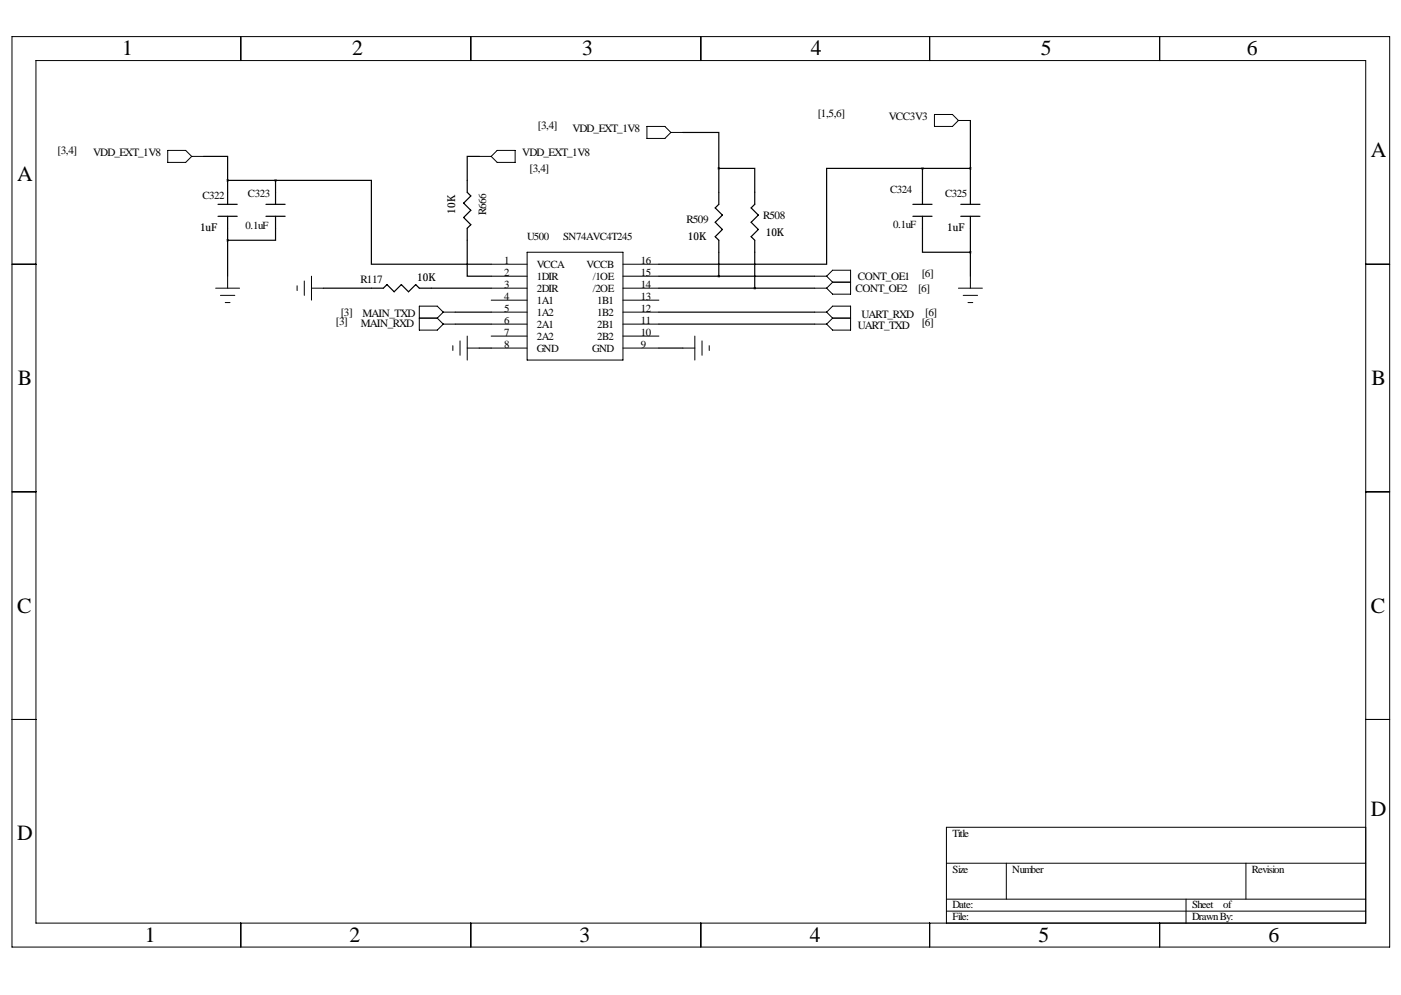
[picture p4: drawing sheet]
<svg xmlns="http://www.w3.org/2000/svg" width="297mm" height="211mm" viewBox="0 0 297 211" stroke-linecap="round" stroke-linejoin="round" font-family="sans-serif">
<g fill="none" stroke="#000" stroke-width=".21">
<path d="M2.5 7.8h292.1v193h-292.1zM7.6 12.8h282v182.9h-282zM51.1 7.8v5M99.8 7.8v5M148.6 7.8v5M197.1 7.8v5M245.9 7.8v5M35.6 31.9h3.8l1.2 1.3-1.2 1.2h-3.8zM40.6 33.2h2.6M101.6 33.2h2.5M105.4 31.9h3.8v2.5h-3.8l-1.3-1.2zM137.2 26.8h3.8l1.2 1.3-1.2 1.3h-3.8z"/>
<path d="M142.2 28.1h2.6M198.1 24.3h3.8l1.3 1.2-1.3 1.3h-3.8zM203.2 25.5h2.5M2.5 56h5.1M48.3 58.6v2.5M64.5 59.6v3M66 58.6v5M104.1 56h7.7M104.1 58.6h7.7M111.8 53.5h20.3v22.8h-20.3zM132.1 56h7.6M132.1 58.6h7.6"/>
<path d="M172.7 58.6h2.6M175.3 58.6l1.2-1.3h3.8v5.1h-3.8l-1.2-1.3M175.3 58.6l1.2 1.2M176.5 59.8h3.8M176.5 59.8l-1.2 1.3M205.7 58.6v2.5M289.6 56h5M45.7 61.1h5.1M46.7 62.6h3.1M47.8 64.1h1M63 60.6v1M66 61.1h2.6"/>
<path d="M88.9 67.5h3.8M92.7 67.5l1.3 1.2M94 66.2h2.5M94 68.7h2.5M94 66.2l-1.3-1.3h-3.8v5.1h3.8l1.3-1.3M94 66.2l-1.3 1.3M96 73.3v1M97.5 72.3v3M99.1 73.8h2.5M99.1 71.3v5M104.1 61.1h7.7M104.1 63.6h7.7"/>
<path d="M104.1 66.2h7.7M104.1 68.7h7.7M104.1 71.3h7.7M104.1 73.8h7.7M132.1 61.1h7.6M132.1 63.6h7.6M132.1 66.2h7.6M132.1 68.7h7.6M132.1 71.3h7.6M132.1 73.8h7.6M144.8 73.8h2.5M147.3 71.3v5"/>
<path d="M148.8 72.3v3M150.4 73.3v1M172.7 61.1h2.6M172.7 66.2h2.6M172.7 68.7h2.6M175.3 66.2l1.2-1.3h3.8v5.1h-3.8l-1.2-1.3M175.3 66.2l1.2 1.3M176.5 67.5h3.8M176.5 67.5l-1.2 1.2M203.2 61.1h5.1M204.2 62.6h3.1M205.2 64.1h1"/>
<path d="M2.5 104.3h5.1M289.6 104.3h5M2.5 152.5h5.1M289.6 152.5h5M289.6 175.4h-88.9v20.3M51.1 195.7v5.1M99.8 195.7v5.1M148.6 195.7v5.1M197.1 195.7v5.1M200.7 193.2h88.9M200.7 190.6h88.9M200.7 183h88.9"/>
<path d="M213.4 183v7.6M245.9 195.7v5.1M251.5 190.6v5.1M264.2 183v7.6"/>
</g>
<g fill="none" stroke="#000" stroke-width=".25">
<path d="M43.2 33.2h5.1v5M48.3 38.2v5.1M48.3 38.2h10.1M58.4 38.2h20.3v17.8h25.4M58.4 38.2v5.1M101.6 33.2h-2.5v7.6l.7 .7-1.5 1.6 1.5 1.5-1.5 1.5 1.5 1.5-.7 .8v10.2h5M144.8 28.1h7.6v7.6M152.4 35.7h7.6v7.6l-.7 .8 1.5 1.5-1.5 1.5 1.5 1.6-1.5 1.5 .7 .7v10.2M152.4 35.7v7.6l-.8 .8 1.6 1.5-1.6 1.5 1.6 1.6-1.6 1.5 .8 .7v7.7M195.6 35.7h-20.3v20.3h-35.6M195.6 35.7v7.6M195.6 35.7h10.1"/>
<path d="M205.7 25.5v17.8M46.2 45.9h4.1M46.2 43.3h4.1M48.3 45.9v12.7M56.4 45.9h4.1M56.4 43.3h4.1M58.4 45.9v5h-10.1M139.7 58.6h33M193.5 45.9h4.1M193.5 43.3h4.1M195.6 45.9v7.6h10.1M203.7 45.9h4.1"/>
<path d="M203.7 43.3h4.1M205.7 45.9v12.7M68.6 61.1h12.7l.7-.8 1.6 1.6 1.5-1.6 1.5 1.6 1.5-1.6 .8 .8h15.2M96.5 68.7h7.6M96.5 66.2h7.6M101.6 73.8h2.5M139.7 61.1h33M139.7 68.7h33M139.7 66.2h33M139.7 73.8h5.1"/>
</g>
<path d="M205.7 53.5a.05 .05 0 0 0 .1 0 .05 .05 0 0 0-.1 0zM205.7 35.7a.05 .05 0 0 0 .1 0 .05 .05 0 0 0-.1 0zM48.2 38.2a.05 .05 0 0 0 .1 0 .05 .05 0 0 0-.1 0zM48.2 50.9a.05 .05 0 0 0 .1 0 .05 .05 0 0 0-.1 0z" fill="#000" stroke="#000" stroke-width=".51"/>
<g font-size="4.6">
<text x="25.9" y="11.8">1</text>
<text x="74.6" y="11.8">2</text>
<text x="123.4" y="11.8">3</text>
<text x="171.9" y="11.8">4</text>
<text x="220.7" y="11.8">5</text>
<text x="264.4" y="11.8">6</text>
<text x="290.7" y="33.4">A</text>
<text x="3.6" y="38.4">A</text>
<text x="3.8" y="81.6">B</text>
<text x="290.8" y="81.6">B</text>
<text x="3.6" y="129.9">C</text>
<text x="290.7" y="129.9">C</text>
<text x="290.7" y="173.1">D</text>
<text x="3.6" y="178.1">D</text>
<text x="30.7" y="199.7">1</text>
<text x="74.1" y="199.7">2</text>
<text x="122.9" y="199.7">3</text>
<text x="171.7" y="199.7">4</text>
<text x="220.2" y="199.7">5</text>
<text x="268.9" y="199.7">6</text>
</g>
<g font-size="2.4">
<text x="114" y="27.3">[3,4]</text>
<text x="121.4" y="28.1">VDD_EXT_1V8</text>
<text x="173.4" y="24.8">[1,5,6]</text>
<text x="188.5" y="25.5">VCC3V3</text>
<text x="12.2" y="32.6">[3,4]</text>
<text x="19.8" y="33.2">VDD_EXT_1V8</text>
<text x="110.7" y="33.2">VDD_EXT_1V8</text>
<text x="112.3" y="36.4">[3,4]</text>
<text x="103.1" y="45.6" transform="rotate(-90 103.1 45.6)">R666</text>
<text x="145.5" y="47.4">R509</text>
<text x="161.8" y="46.4">R508</text>
<text x="181.9" y="59.3">CONT_OE1</text>
<text x="195.4" y="58.8">[6]</text>
<text x="76.4" y="60.1">R117</text>
<text x="181.4" y="61.9">CONT_OE2</text>
<text x="194.7" y="61.8">[6]</text>
<text x="71.2" y="69">[3]</text>
<text x="72.2" y="66.9">[3]</text>
<text x="76.5" y="69.2">MAIN_RXD</text>
<text x="76.9" y="67.2">MAIN_TXD</text>
<text x="181.9" y="69.7">UART_TXD</text>
<text x="182.6" y="67.5">UART_RXD</text>
<text x="195.4" y="69.2">[6]</text>
<text x="196.2" y="66.9">[6]</text>
</g>
<g font-size="2.3">
<text x="52.6" y="41.7">C323</text>
<text x="188.7" y="41">C324</text>
<text x="200.4" y="41.7">C325</text>
<text x="42.9" y="42.2">C322</text>
<text x="96.5" y="45.3" transform="rotate(-90 96.5 45.3)">10K</text>
<text x="42.4" y="48.9">1uF</text>
<text x="52.1" y="48.7">0.1uF</text>
<text x="111.8" y="50.9">U500</text>
<text x="119.4" y="50.9">SN74AVC4T245</text>
<text x="145.9" y="51">10K</text>
<text x="162.4" y="50">10K</text>
<text x="189.4" y="48.4">0.1uF</text>
<text x="200.8" y="48.9">1uF</text>
<text x="88.4" y="59.6">10K</text>
<text x="106.9" y="56">1</text>
<text x="106.9" y="58.6">2</text>
<text x="113.8" y="56.8">VCCA</text>
<text x="113.8" y="59.3">1DIR</text>
<text x="124.4" y="56.8">VCCB</text>
<text x="125.7" y="59.3">/1OE</text>
<text x="135.9" y="58.6">15</text>
<text x="135.9" y="56">16</text>
<text x="106.9" y="61.1">3</text>
<text x="106.9" y="63.6">4</text>
<text x="113.8" y="61.8">2DIR</text>
<text x="113.8" y="64.4">1A1</text>
<text x="125.7" y="61.8">/2OE</text>
<text x="126.6" y="64.4">1B1</text>
<text x="135.9" y="63.6">13</text>
<text x="135.9" y="61.1">14</text>
<text x="106.9" y="66.2">5</text>
<text x="106.9" y="68.7">6</text>
<text x="106.9" y="71.3">7</text>
<text x="113.8" y="66.9">1A2</text>
<text x="113.8" y="69.5">2A1</text>
<text x="113.8" y="72">2A2</text>
<text x="126.6" y="72">2B2</text>
<text x="126.6" y="69.5">2B1</text>
<text x="126.6" y="66.9">1B2</text>
<text x="135.9" y="71.3">10</text>
<text x="135.9" y="68.7">11</text>
<text x="135.9" y="66.2">12</text>
<text x="106.9" y="73.8">8</text>
<text x="113.8" y="74.5">GND</text>
<text x="125.6" y="74.5">GND</text>
<text x="135.9" y="73.8">9</text>
<text x="201.9" y="177.4">Title</text>
<text x="201.9" y="185">Size</text>
<text x="214.6" y="185">Number</text>
<text x="265.4" y="185">Revision</text>
<text x="201.9" y="195.2">File:</text>
<text x="201.9" y="192.6">Date:</text>
<text x="252.7" y="192.6">Sheet</text>
<text x="252.7" y="195.2">Drawn By:</text>
<text x="259.3" y="192.6">of</text>
</g>
</svg>
